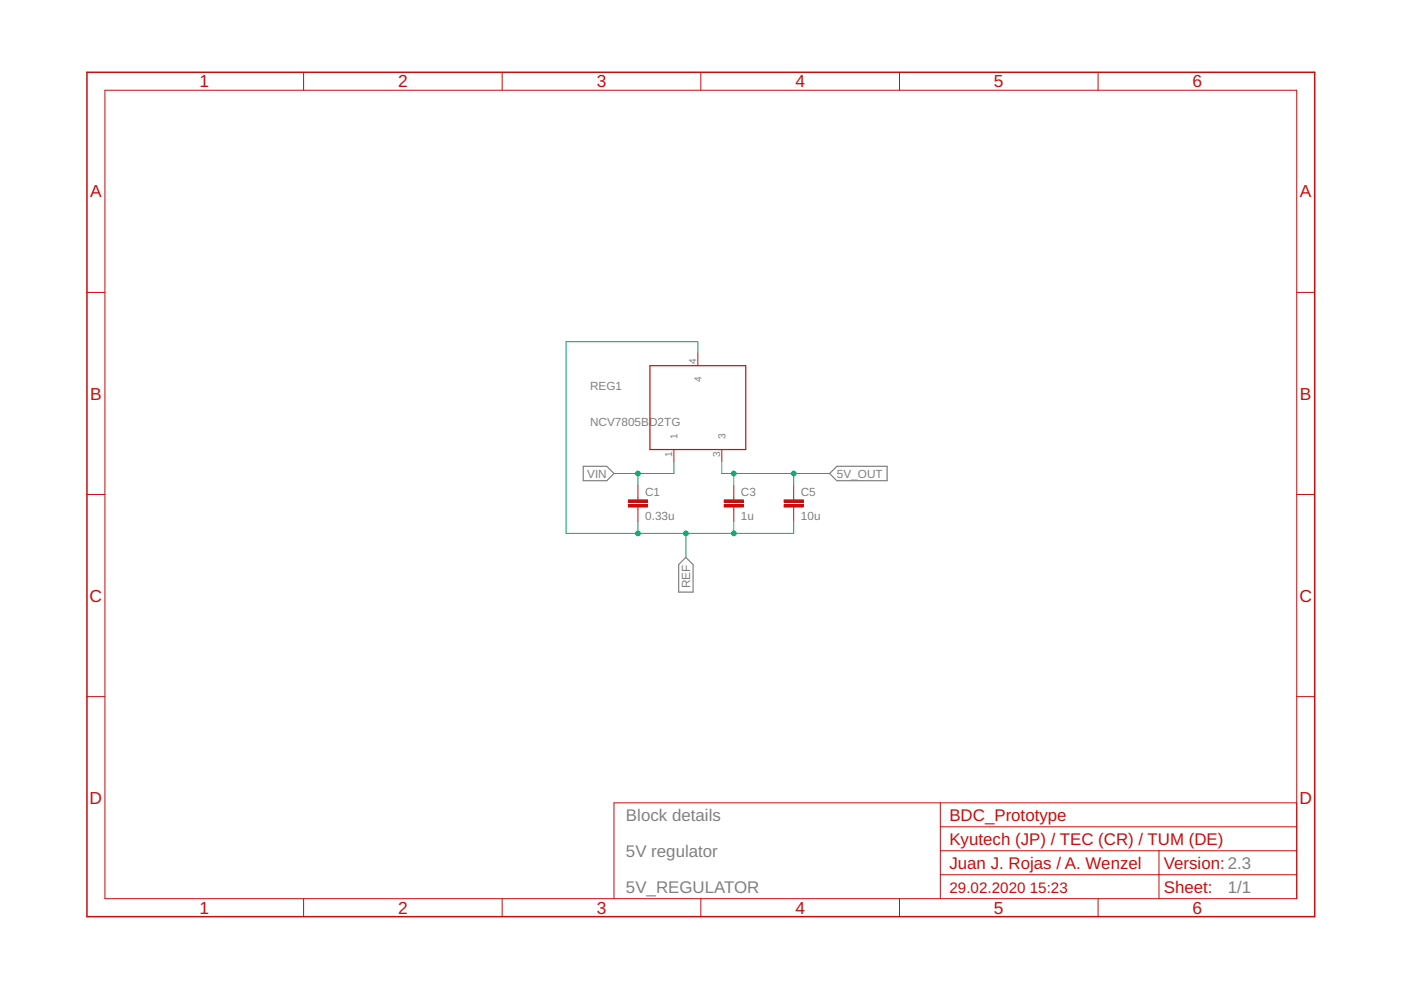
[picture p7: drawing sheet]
<svg xmlns="http://www.w3.org/2000/svg" width="297mm" height="210mm" viewBox="0 0 297 210" stroke-linecap="round" stroke-linejoin="round" font-family="sans-serif">
<path d="M123.7 98.9h5l1.5 1.5-1.5 1.5h-5zM143.9 119.7l1.5-1.5 1.5 1.5v5.8h-3zM175.9 100.4l1.5-1.5h10.7v3h-10.7z" fill="none" stroke="#808080" stroke-width=".25"/>
<path d="M137.8 77.5h20.3v17.8h-20.3z" fill="none" stroke="#c90d0c" stroke-width=".25"/>
<path d="M148 75v2.5M142.9 95.3v2.6M153 95.3v2.6M135.3 105.5v.5M135.3 107.5v.5" fill="none" stroke="#c90d0c" stroke-width=".21"/>
<path d="M133.2 106h4.1v.5h-4.1z" fill="#c90d0c"/>
<path d="M133.2 106h4.1v.5h-4.1z" fill="none" stroke="#c90d0c" stroke-width=".21"/>
<path d="M133.2 107h4.1v.5h-4.1z" fill="#c90d0c"/>
<path d="M133.2 107h4.1v.5h-4.1zM135.3 102.9v2.6M135.3 108v2.6M155.6 105.5v.5M155.6 107.5v.5" fill="none" stroke="#c90d0c" stroke-width=".21"/>
<path d="M153.5 106h4.1v.5h-4.1z" fill="#c90d0c"/>
<path d="M153.5 106h4.1v.5h-4.1z" fill="none" stroke="#c90d0c" stroke-width=".21"/>
<path d="M153.5 107h4.1v.5h-4.1z" fill="#c90d0c"/>
<path d="M153.5 107h4.1v.5h-4.1zM155.6 102.9v2.6M155.6 108v2.6M168.3 105.5v.5M168.3 107.5v.5" fill="none" stroke="#c90d0c" stroke-width=".21"/>
<path d="M166.2 106h4.1v.5h-4.1z" fill="#c90d0c"/>
<path d="M166.2 106h4.1v.5h-4.1z" fill="none" stroke="#c90d0c" stroke-width=".21"/>
<path d="M166.2 107h4.1v.5h-4.1z" fill="#c90d0c"/>
<g fill="none" stroke="#c90d0c" stroke-width=".21">
<path d="M22.2 19.1h252.7v171.4h-252.7zM64.4 15.3v3.8M106.5 15.3v3.8M148.6 15.3v3.8M190.7 15.3v3.8M232.8 15.3v3.8M18.4 62h3.8M274.9 62h3.8M18.4 104.8h3.8M166.2 107h4.1v.5h-4.1zM168.3 102.9v2.6M168.3 108v2.6"/>
<path d="M274.9 104.8h3.8M18.4 147.7h3.8M274.9 147.7h3.8M199.4 170.2v20.3M199.4 175.3h75.5M274.9 170.2h-144.7v20.3M64.4 190.5v3.9M106.5 190.5v3.9M148.6 190.5v3.9M190.7 190.5v3.9M199.4 185.5h75.5M199.4 180.4h75.5"/>
<path d="M232.8 190.5v3.9M245.7 180.4v10.1"/>
</g>
<path d="M18.4 15.3h260.3v179.1h-260.3z" fill="none" stroke="#c90d0c" stroke-width=".32"/>
<path d="M148 75v-2.5h-28v40.6h15.3v-2.5M155.6 110.6v2.5h-10.2" fill="none" stroke="#0dab76" stroke-width=".21"/>
<circle cx="135.3" cy="113.1" r=".51" fill="#0dab76"/>
<g fill="none" stroke="#0dab76" stroke-width=".21">
<path d="M135.3 113.1h10.1M168.3 110.6v2.5h-12.7"/>
<circle cx="135.3" cy="113.1" r=".51"/>
</g>
<circle cx="155.6" cy="113.1" r=".51" fill="#0dab76"/>
<g fill="none" stroke="#0dab76" stroke-width=".21">
<path d="M145.4 113.1v5.1"/>
<circle cx="155.6" cy="113.1" r=".51"/>
</g>
<circle cx="145.4" cy="113.1" r=".51" fill="#0dab76"/>
<g fill="none" stroke="#0dab76" stroke-width=".21">
<path d="M142.9 97.9v2.5h-12.7M135.3 100.4v2.5"/>
<circle cx="145.4" cy="113.1" r=".51"/>
</g>
<circle cx="135.3" cy="100.4" r=".51" fill="#0dab76"/>
<g fill="none" stroke="#0dab76" stroke-width=".21">
<path d="M153 97.9v2.5h22.9M155.6 100.4v2.5"/>
<circle cx="135.3" cy="100.4" r=".51"/>
</g>
<circle cx="155.6" cy="100.4" r=".51" fill="#0dab76"/>
<g fill="none" stroke="#0dab76" stroke-width=".21">
<path d="M168.3 100.4v2.5"/>
<circle cx="155.6" cy="100.4" r=".51"/>
</g>
<circle cx="168.3" cy="100.4" r=".51" fill="#0dab76"/>
<circle cx="168.3" cy="100.4" r=".51" fill="none" stroke="#0dab76" stroke-width=".21"/>
<g font-size="3.7" fill="#c90d0c">
<text x="42.3" y="18.5">1</text>
<text x="84.4" y="18.5">2</text>
<text x="126.5" y="18.5">3</text>
<text x="168.6" y="18.5">4</text>
<text x="210.7" y="18.5">5</text>
<text x="252.9" y="18.5">6</text>
<text x="19.1" y="41.9">A</text>
<text x="275.6" y="41.9">A</text>
<text x="19.1" y="84.7">B</text>
<text x="275.6" y="84.7">B</text>
<text x="19" y="127.6">C</text>
<text x="275.5" y="127.6">C</text>
<text x="19" y="170.4">D</text>
<text x="275.5" y="170.4">D</text>
<text x="42.3" y="193.7">1</text>
<text x="84.4" y="193.7">2</text>
<text x="126.5" y="193.7">3</text>
<text x="168.6" y="193.7">4</text>
<text x="210.7" y="193.7">5</text>
<text x="252.9" y="193.7">6</text>
</g>
<g font-size="3.6" fill="#808080">
<text x="132.7" y="174">Block details</text>
<text x="132.7" y="181.7">5V regulator</text>
<text x="132.7" y="189.3">5V_REGULATOR</text>
<text x="260.3" y="189.3">1/1</text>
</g>
<g font-size="3.6" fill="#c90d0c">
<text x="201.3" y="179.1">Kyutech (JP) / TEC (CR) / TUM (DE)</text>
<text x="201.3" y="174">BDC_Prototype</text>
<text x="201.3" y="184.2">Juan J. Rojas / A. Wenzel</text>
<text x="246.7" y="184.3">Version: 2.3</text>
<text x="246.7" y="189.4">Sheet:</text>
</g>
<text font-size="3.2" fill="#c90d0c" x="201.3" y="189.3">29.02.2020 15:23</text>
<g font-size="2.5" fill="#808080">
<text x="125.1" y="82.6">REG1</text>
<text x="125.1" y="90.2">NCV7805BD2TG</text>
<text x="124.5" y="101.3">VIN</text>
<text x="177.4" y="101.3">5V_OUT</text>
<text x="136.8" y="105.1">C1</text>
<text x="157.1" y="105.1">C3</text>
<text x="169.8" y="105.1">C5</text>
<text x="136.8" y="110.2">0.33u</text>
<text x="157.1" y="110.2">1u</text>
<text x="169.8" y="110.2">10u</text>
<text x="146.3" y="124.7" transform="rotate(-90 146.3 124.7)">REF</text>
</g>
<g font-size="2.1" fill="#808080">
<text x="147.6" y="77.2" transform="rotate(-90 147.6 77.2)">4</text>
<text x="148.7" y="81.1" transform="rotate(-90 148.7 81.1)">4</text>
<text x="143.6" y="93" transform="rotate(-90 143.6 93)">1</text>
<text x="153.8" y="93" transform="rotate(-90 153.8 93)">3</text>
<text x="142.5" y="96.9" transform="rotate(-90 142.5 96.9)">1</text>
<text x="152.7" y="96.9" transform="rotate(-90 152.7 96.9)">3</text>
</g>
</svg>
